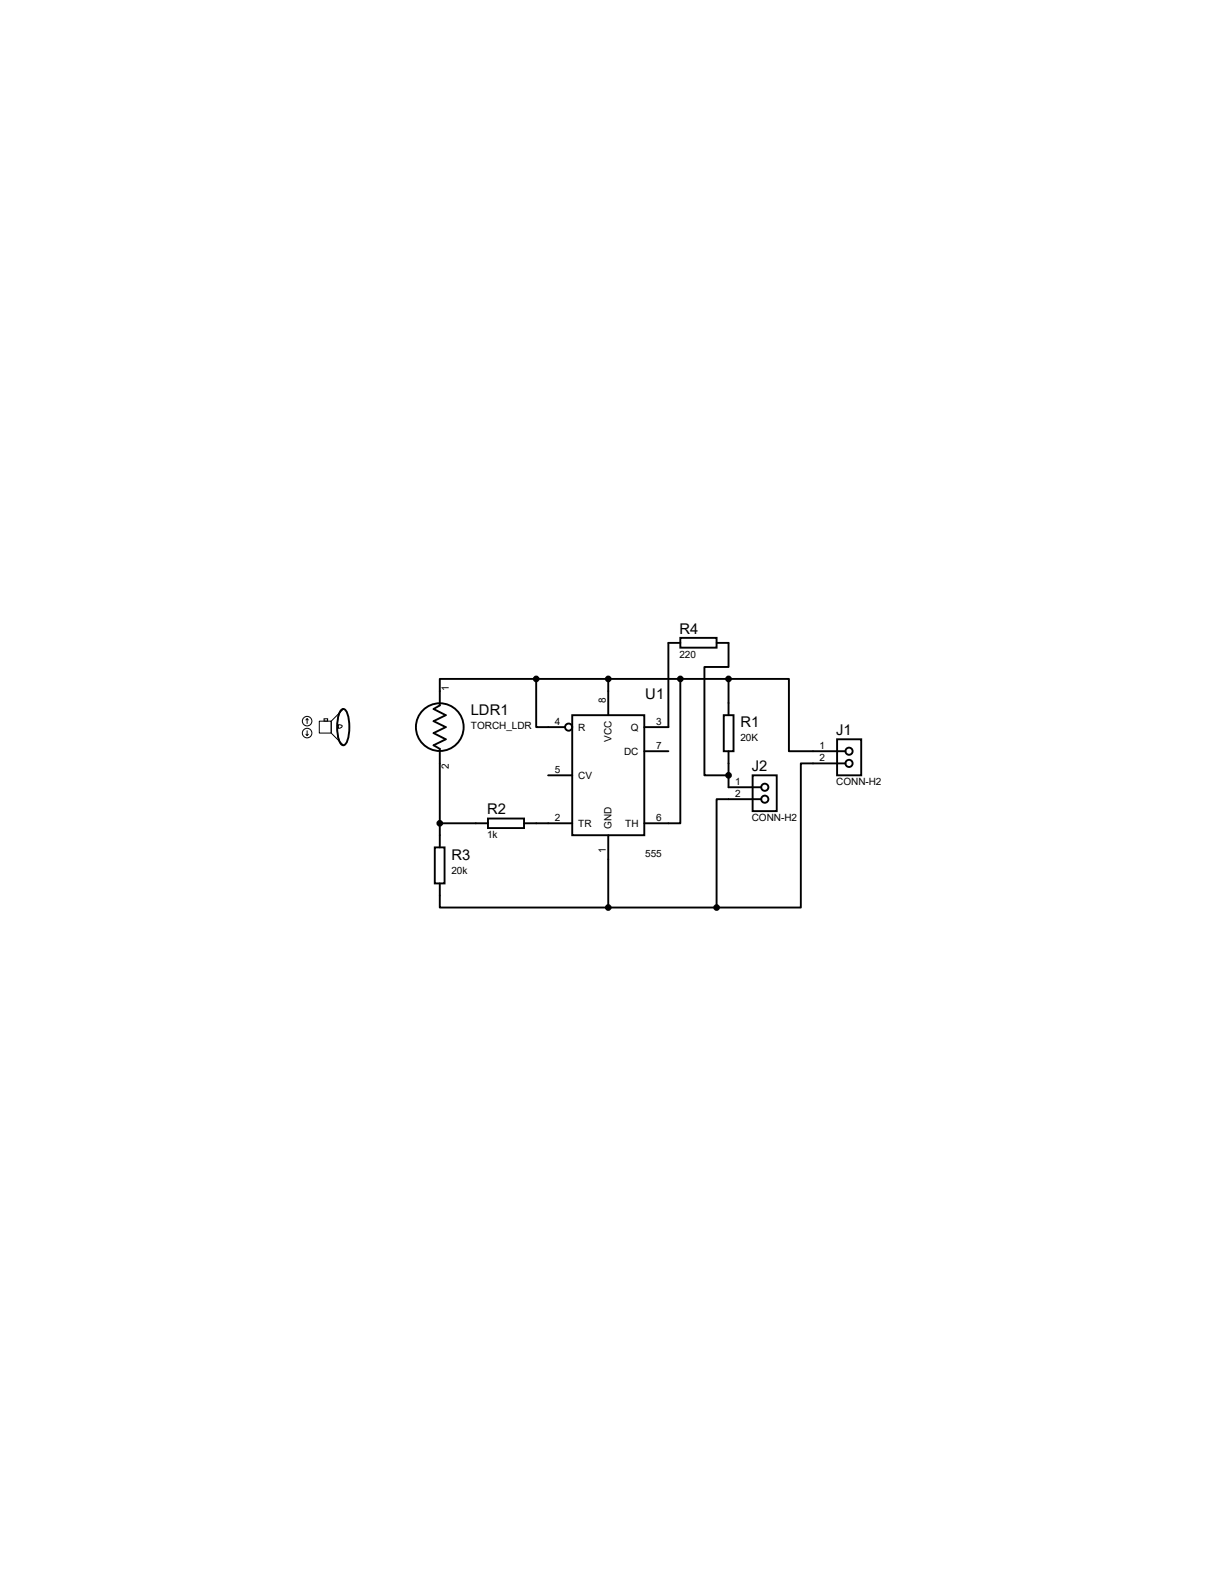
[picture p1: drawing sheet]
<svg xmlns="http://www.w3.org/2000/svg" width="216mm" height="279mm" viewBox="0 0 216 279" stroke-linecap="round" stroke-linejoin="round" font-family="sans-serif">
<g fill="none" stroke="#000" stroke-width=".34">
<path d="M120.7 113.2h6.4v1.7h-6.4zM120.7 114h-2.1v15h-4.3M127.1 114h2.1v4.3h-4.2v19.2h4.2M60.6 125.9l.3-.1a1.67 1.67 0 0 1 .9 1.5 7.8 7.8 0 0 1-.3 4.5l-.3 .3-.3 .1a1.64 1.64 0 0 1-.9-1.6 7.6 7.6 0 0 1 .4-4.4zM95.1 120.4h-17.1v4.7l-1.1 .7 2.2 1.1-2.2 1 2.2 1.1-2.2 1 2.2 1.1-2.2 1.1 1.1 .6v17.5M95.1 120.4v8.6h5.1M95.1 120.4h34.1M97.2 137.5h4.3M101.5 126.9h12.8v21.3h-12.8zM107.9 120.4v6.5M114.3 133.3h4.3M120.7 120.4v25.6h-6.4"/>
<path d="M128.4 126.9h1.7v6.4h-1.7zM129.2 120.4h10.8v12.9h10M129.2 120.4v6.5M129.2 133.3v6.4h5.8M133.5 137.5h4.3v6.4h-4.3zM148.5 131.1h4.3v6.4h-4.3zM150 135.4h-7.9v25.6h-15M77.1 150.3h1.8v6.4h-1.8zM78 156.7v4.3h29.9M78 146h8.6M86.6 145.2h6.4v1.7h-6.4zM93 146h8.5"/>
<path d="M107.9 148.2v12.8M135 141.8h-7.9v19.2M107.9 161h19.2"/>
<circle cx="78" cy="129" r="4.2"/>
<circle cx="100.9" cy="129" r=".64"/>
<circle cx="135.7" cy="139.7" r=".64"/>
<circle cx="150.6" cy="135.4" r=".64"/>
<circle cx="150.6" cy="133.3" r=".64"/>
<circle cx="135.7" cy="141.8" r=".64"/>
</g>
<g fill="none" stroke="#000" stroke-width=".18">
<path d="M54.3 130.3l.2 .2M54.5 127.5l-.2 .2M54.5 127.5l.2 .2M54.5 127.5v.9M54.5 129.6v.9M54.7 130.3l-.2 .2M56.6 127.9h2.2v2.1h-2.2zM57.5 127.5h.6v.4h-.6zM60 128.6l.6 .1 .1 .1-.1 .2-.6 .2zM60.6 125.9a5.5 5.5 0 0 0-.7 4 3.5 3.5 0 0 0 .7 2.2l.3 .1-2.1-2.2v-2.1l2.1-2.1z"/>
<circle cx="54.5" cy="127.9" r=".85"/>
<circle cx="54.5" cy="130" r=".85"/>
</g>
<g fill="#000" stroke="#000" stroke-width=".34">
<circle cx="95.1" cy="120.4" r=".42"/>
<circle cx="107.9" cy="120.4" r=".42"/>
<circle cx="120.7" cy="120.4" r=".42"/>
<circle cx="129.2" cy="137.5" r=".42"/>
<circle cx="129.2" cy="120.4" r=".42"/>
<circle cx="78" cy="146" r=".42"/>
<circle cx="107.9" cy="161" r=".42"/>
<circle cx="127.1" cy="161" r=".42"/>
</g>
<g font-size="2.6">
<text x="120.5" y="112.4">R4</text>
<text x="114.5" y="124">U1</text>
<text x="83.5" y="126.9">LDR1</text>
<text x="131.4" y="129">R1</text>
<text x="148.3" y="130.3">J1</text>
<text x="133.3" y="136.8">J2</text>
<text x="86.4" y="144.4">R2</text>
<text x="80.1" y="152.5">R3</text>
</g>
<g font-size="1.8">
<text x="120.5" y="116.7">220</text>
<text x="79.6" y="122.6" transform="rotate(-90 79.6 122.6)">1</text>
<text x="107.5" y="124.7" transform="rotate(-90 107.5 124.7)">8</text>
<text x="83.5" y="129.4">TORCH_LDR</text>
<text x="98.4" y="128.7">4</text>
<text x="102.6" y="129.6">R</text>
<text x="108.5" y="131.7" transform="rotate(-90 108.5 131.7)">VCC</text>
<text x="111.9" y="129.6">Q</text>
<text x="116.4" y="128.7">3</text>
<text x="131.4" y="131.5">20K</text>
<text x="79.6" y="136.4" transform="rotate(-90 79.6 136.4)">2</text>
<text x="98.4" y="137.2">5</text>
<text x="110.7" y="133.9">DC</text>
<text x="116.4" y="132.9">7</text>
<text x="145.4" y="132.9">1</text>
<text x="145.4" y="135.1">2</text>
<text x="102.6" y="138.2">CV</text>
<text x="130.4" y="139.3">1</text>
<text x="130.4" y="141.4">2</text>
<text x="148.3" y="139.3">CONN-H2</text>
<text x="86.4" y="148.7">1k</text>
<text x="98.4" y="145.7">2</text>
<text x="102.6" y="146.7">TR</text>
<text x="108.5" y="147.1" transform="rotate(-90 108.5 147.1)">GND</text>
<text x="110.9" y="146.7">TH</text>
<text x="116.4" y="145.7">6</text>
<text x="133.3" y="145.7">CONN-H2</text>
<text x="80.1" y="155">20k</text>
<text x="107.5" y="151.3" transform="rotate(-90 107.5 151.3)">1</text>
<text x="114.5" y="152.1">555</text>
</g>
</svg>
